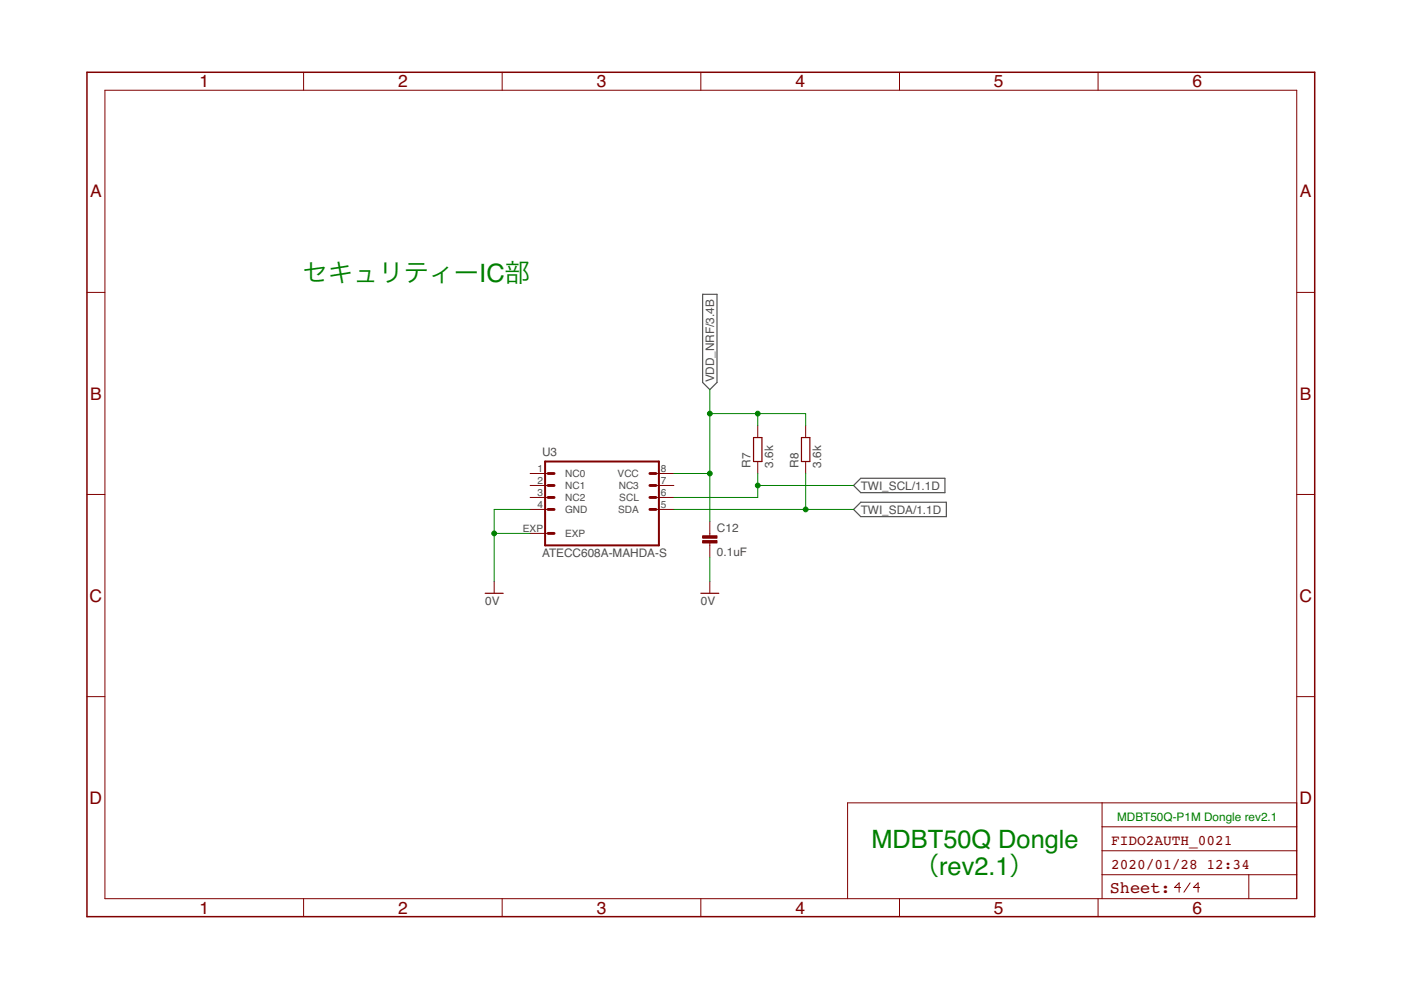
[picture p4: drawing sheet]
<svg xmlns="http://www.w3.org/2000/svg" width="297mm" height="210mm" viewBox="0 0 297 210" stroke-linecap="round" stroke-linejoin="round" font-family="sans-serif">
<path d="M149 62.4h3v18.7l-1.5 1.5-1.5-1.5zM181 102.9l1.5-1.5h17.8v3.1h-17.8zM181 108l1.5-1.5h18.1v3h-18.1z" fill="none" stroke="#505050" stroke-width=".25"/>
<g fill="none" stroke="#800000" stroke-width=".21">
<path d="M22.2 19.1h252.7v171.4h-252.7zM64.4 15.3v3.8M106.5 15.3v3.8M148.6 15.3v3.8M190.7 15.3v3.8M232.8 15.3v3.8M18.4 62h3.8M274.9 62h3.8M160.7 90.2v2.6M160.7 97.9v2.5M170.8 90.2v2.6M170.8 97.9v2.5"/>
<path d="M18.4 104.8h3.8M112.4 108h5.1M112.4 105.5h5.1M112.4 100.4h5.1M112.4 102.9h5.1M112.4 113.1h5.1M137.8 108h5.1M137.8 105.5h5.1M137.8 100.4h5.1M137.8 102.9h5.1M150.5 110.6v3M150.5 115.1v3.1"/>
<path d="M274.9 104.8h3.8M104.8 123.3v2.5M150.5 123.3v2.5M18.4 147.7h3.8M274.9 147.7h3.8M233.7 170.2v20.3M233.7 175.3h41.2M274.9 170.2h-95.2v20.3M64.4 190.5v3.9M106.5 190.5v3.9M148.6 190.5v3.9M190.7 190.5v3.9"/>
<path d="M232.8 190.5v3.9M233.7 185.5h41.2M233.7 180.4h41.2M250.3 188.2h-1.3l1-1v2M252.3 187.2l-1.3 2M254.3 188.2h-1.3l1-1v2M264.8 185.5v5"/>
</g>
<path d="M18.4 15.3h260.3v179.1h-260.3z" fill="none" stroke="#800000" stroke-width=".32"/>
<path d="M115.6 97.9h24.1v17.7h-24.1z" fill="none" stroke="#800000" stroke-width=".42"/>
<path d="M116.2 100.4h1.3M116.2 108h1.3M116.2 105.5h1.3M116.2 102.9h1.3M116.2 113.1h1.3M137.8 100.4h1.3M137.8 108h1.3M137.8 105.5h1.3M137.8 102.9h1.3" fill="none" stroke="#800000" stroke-width=".61"/>
<path d="M159.8 92.8h1.7v5.1h-1.7zM169.9 92.8h1.8v5.1h-1.8zM102.9 125.8h3.8M148.6 125.8h3.8" fill="none" stroke="#800000" stroke-width=".25"/>
<g fill="#800000" stroke="#800000" stroke-width=".21">
<path d="M149 114.6h3v.5h-3z"/>
<path d="M149 113.6h3v.5h-3z"/>
</g>
<path d="M150.5 82.6v28M150.5 87.7h20.3v2.5M160.7 87.7v2.5M104.8 113.1h7.6M112.4 108h-7.6v15.3M142.9 100.4h7.6M142.9 108h38.1M150.5 118.2v5.1M160.7 100.4v5.1h-17.8M160.7 102.9h20.3M170.8 100.4v7.6" fill="none" stroke="#008000" stroke-width=".21"/>
<g fill="#008000" stroke="#008000" stroke-width=".21">
<circle cx="150.5" cy="100.4" r=".51"/>
<circle cx="150.5" cy="87.7" r=".51"/>
<circle cx="160.7" cy="87.7" r=".51"/>
<circle cx="104.8" cy="113.1" r=".51"/>
<circle cx="160.7" cy="102.9" r=".51"/>
<circle cx="170.8" cy="108" r=".51"/>
</g>
<g font-size="5.4" fill="#008000">
<text x="64.1" y="59.8">セキュリティーIC部</text>
<text x="184.8" y="179.7">MDBT50Q Dongle</text>
<text x="193.7" y="185.5">（rev2.1）</text>
</g>
<g font-size="3.7" fill="#800000">
<text x="42.3" y="18.5">1</text>
<text x="84.4" y="18.5">2</text>
<text x="126.5" y="18.5">3</text>
<text x="168.6" y="18.5">4</text>
<text x="210.7" y="18.5">5</text>
<text x="252.9" y="18.5">6</text>
<text x="19.1" y="41.9">A</text>
<text x="275.6" y="41.9">A</text>
<text x="19.1" y="84.7">B</text>
<text x="275.6" y="84.7">B</text>
<text x="19" y="127.6">C</text>
<text x="275.5" y="127.6">C</text>
<text x="19" y="170.4">D</text>
<text x="275.5" y="170.4">D</text>
<text x="42.3" y="193.7">1</text>
<text x="84.4" y="193.7">2</text>
<text x="126.5" y="193.7">3</text>
<text x="168.6" y="193.7">4</text>
<text x="210.7" y="193.7">5</text>
<text x="252.9" y="193.7">6</text>
</g>
<text font-size="3.6" fill="#800000" x="235.3" y="189.4">Sheet:</text>
<g font-size="3.1" fill="#800000">
<text x="235.6" y="179.1">FIDO2AUTH_0021</text>
<text x="235.6" y="184.2">2020/01/28</text>
<text x="255.8" y="184.2">12:34</text>
</g>
<g font-size="2.5" fill="#505050">
<text x="151.4" y="81.1" transform="rotate(-90 151.4 81.1)">VDD_NRF/3.4B</text>
<text x="114.9" y="96.6">U3</text>
<text x="159.2" y="99.1" transform="rotate(-90 159.2 99.1)">R7</text>
<text x="164" y="99.1" transform="rotate(-90 164 99.1)">3.6k</text>
<text x="169.3" y="99.1" transform="rotate(-90 169.3 99.1)">R8</text>
<text x="174.1" y="99.1" transform="rotate(-90 174.1 99.1)">3.6k</text>
<text x="182.5" y="103.8">TWI_SCL/1.1D</text>
<text x="152" y="112.7">C12</text>
<text x="182.5" y="108.9">TWI_SDA/1.1D</text>
<text x="114.9" y="118.2">ATECC608A-MAHDA-S</text>
<text x="152" y="117.8">0.1uF</text>
<text x="102.9" y="128.3">0V</text>
<text x="148.6" y="128.3">0V</text>
</g>
<text font-size="2.5" fill="#008000" x="236.8" y="174">MDBT50Q-P1M Dongle rev2.1</text>
<g font-size="2.1" fill="#505050">
<text x="114" y="100">1</text>
<text x="119.8" y="101.2">NC0</text>
<text x="131" y="101.2">VCC</text>
<text x="140.1" y="100">8</text>
<text x="114" y="107.7">4</text>
<text x="114" y="102.6">2</text>
<text x="114" y="105.1">3</text>
<text x="119.8" y="103.7">NC1</text>
<text x="119.8" y="106.2">NC2</text>
<text x="131.2" y="103.7">NC3</text>
<text x="131.3" y="106.2">SCL</text>
<text x="140.1" y="105.1">6</text>
<text x="140.1" y="107.7">5</text>
<text x="140.1" y="102.6">7</text>
<text x="110.9" y="112.7">EXP</text>
<text x="119.8" y="108.8">GND</text>
<text x="119.8" y="113.9">EXP</text>
<text x="131.1" y="108.8">SDA</text>
</g>
</svg>
